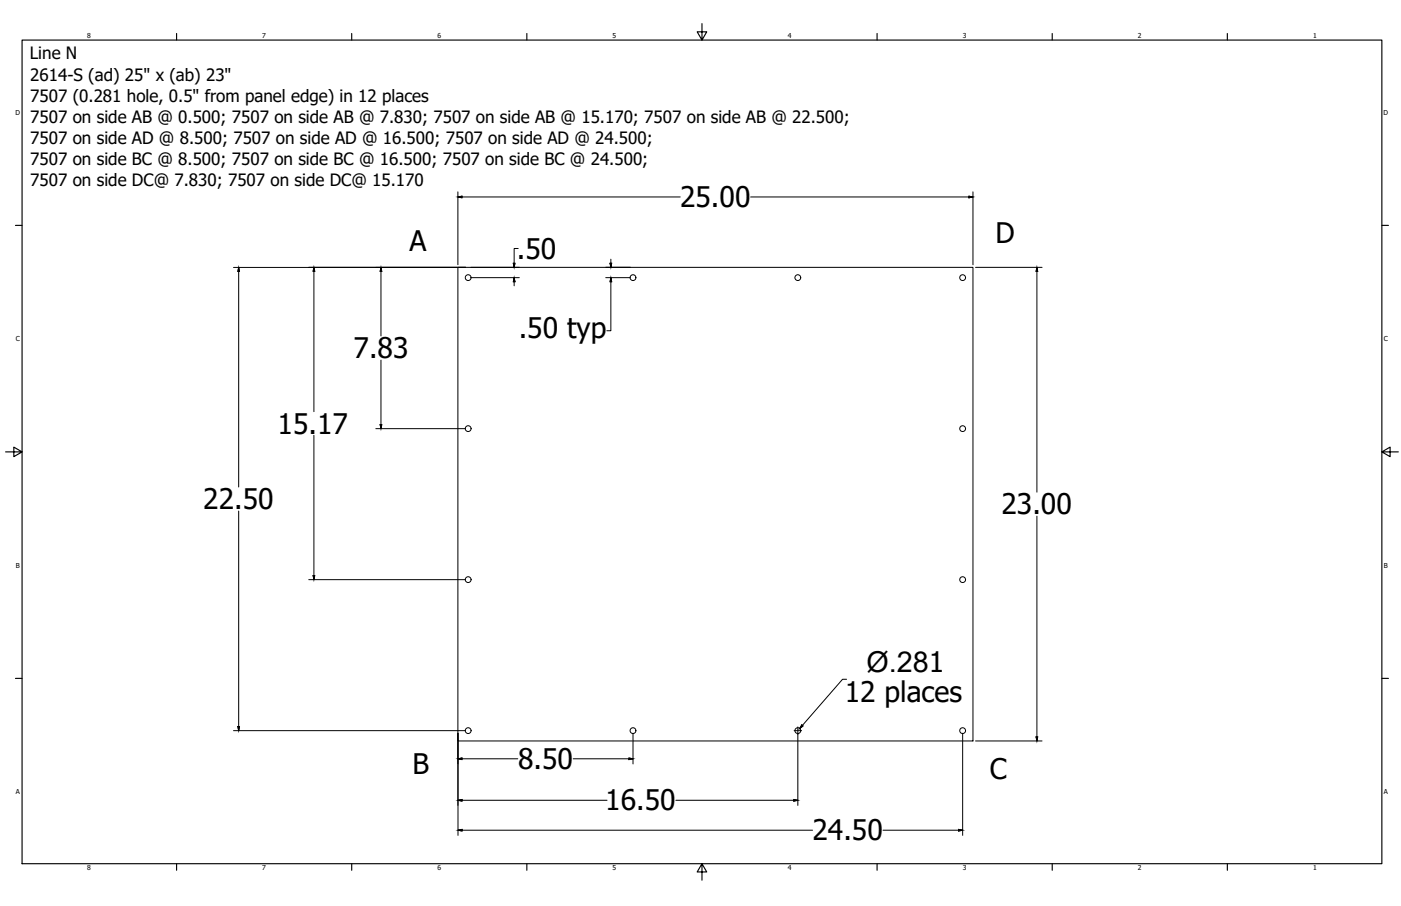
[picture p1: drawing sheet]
<svg xmlns="http://www.w3.org/2000/svg" width="864mm" height="559mm" viewBox="0 0 864 559" stroke-linecap="round" stroke-linejoin="round" font-family="sans-serif">
<!-- layer: Visible (ANSI) -->
<g fill="none" stroke="#000" stroke-width=".62">
<path d="M282 165h318v292h-318z"/>
<circle cx="289" cy="171" r="1.8"/>
<circle cx="390" cy="171" r="1.8"/>
<circle cx="492" cy="171" r="1.8"/>
<circle cx="593" cy="171" r="1.8"/>
<circle cx="289" cy="264" r="1.8"/>
<circle cx="593" cy="264" r="1.8"/>
<circle cx="289" cy="358" r="1.8"/>
<circle cx="593" cy="358" r="1.8"/>
<circle cx="289" cy="451" r="1.8"/>
<circle cx="390" cy="451" r="1.8"/>
<circle cx="492" cy="451" r="1.8"/>
<circle cx="593" cy="451" r="1.8"/>
</g>
<!-- layer: Border (ANSI) -->
<g fill="none" stroke="#000" stroke-width=".7">
<path d="M433 15v10l-3-5h6l-3 5M14 25h838v508h-838zM109 21v4M217 21v4M325 21v4M541 21v4M649 21v4M757 21v4M10 139h4M852 139h4M3 279h11l-5-3v6l5-3M852 279l5 3v-6l-5 3h10"/>
<path d="M10 418h4M852 418h4M109 533v4M217 533v4M325 533v4M433 533l3 5h-6l3-5v10M541 533v4M649 533v4M757 533v4"/>
</g>
<!-- layer: 0 -->
<g fill="none" stroke="#000" stroke-width=".62">
<path d="M282 118v45M600 118v45M282 121h3v1zM282 121h137M463 121h137M597 121h3l-3 1zM319 153h-2v12M377 160v5M144 165h143M147 165l1 2h-1zM147 165v135M190 165h97"/>
<path d="M193 165l1 2h-1zM193 165v89M235 165v2h-1zM235 165v42M290 171h30M290 165h30M316 162h1v3zM317 171v3h-1zM317 171v5M373 171h16M373 165h16M376 162h1v3z"/>
<path d="M377 171v33h-3M377 171v3h-1zM601 165h41M639 165l1 2h-1zM639 165v139M235 222v42M193 268v90M232 264h55M234 262h1v2zM147 315v136M639 318v139M190 358h97"/>
<path d="M193 355h1l-1 3zM522 419h-3l-26 30M144 451h143M147 448h1l-1 3zM282 452v45M282 452v63M390 452v19M490 451h4M492 448v49M494 447l1 1-2 1zM593 452v63M601 457h41"/>
<path d="M639 455h1l-1 2zM282 468h3v1zM282 468h37M353 468h37M388 468h2l-2 1zM282 494l3-1v1zM282 494h92M417 494h75M489 493l3 1h-3zM282 512h3v1zM282 512h219M544 512h49"/>
<path d="M591 512h2l-2 1z"/>
</g>
<g fill="#000" stroke="#000" stroke-width=".62">
<path d="M282 121h3v1zM597 121h3l-3 1zM147 165l1 2h-1zM193 165l1 2h-1zM235 165v2h-1zM316 162h1v3zM317 171v3h-1zM376 162h1v3zM377 171v3h-1zM639 165l1 2h-1zM234 262h1v2zM193 355h1l-1 3z"/>
<path d="M147 448h1l-1 3zM494 447l1 1-2 1zM639 455h1l-1 2zM282 468h3v1zM388 468h2l-2 1zM282 494l3-1v1zM489 493l3 1h-3zM282 512h3v1zM591 512h2l-2 1z"/>
</g>
<text font-size="17.7" x="534" y="414">Ø.281</text>
<g font-size="17.5">
<text x="419" y="128">25.00</text>
<text x="614" y="150">D</text>
<text x="252" y="155">A</text>
<text x="319" y="159">.50</text>
<text x="320" y="209">.50 typ</text>
<text x="218" y="221">7.83</text>
<text x="171" y="267">15.17</text>
<text x="125" y="314">22.50</text>
<text x="617" y="317">23.00</text>
<text x="521" y="433">12 places</text>
<text x="254" y="478">B</text>
<text x="319" y="474">8.50</text>
<text x="610" y="480">C</text>
<text x="373" y="500">16.50</text>
<text x="501" y="518">24.50</text>
</g>
<g font-size="10.5">
<text x="18" y="37">Line N</text>
<text x="19" y="50">2614-S (ad) 25&quot; x (ab) 23&quot;</text>
<text x="19" y="63">7507 (0.281 hole, 0.5&quot; from panel edge) in 12 places</text>
<text x="19" y="76">7507 on side AB @ 0.500; 7507 on side AB @ 7.830; 7507 on side AB @ 15.170; 7507 on side AB @ 22.500;</text>
<text x="19" y="89">7507 on side AD @ 8.500; 7507 on side AD @ 16.500; 7507 on side AD @ 24.500;</text>
<text x="19" y="102">7507 on side BC @ 8.500; 7507 on side BC @ 16.500; 7507 on side BC @ 24.500;</text>
<text x="19" y="115">7507 on side DC@ 7.830; 7507 on side DC@ 15.170</text>
</g>
<g font-size="4.2">
<text x="54" y="24">8</text>
<text x="162" y="24">7</text>
<text x="270" y="24">6</text>
<text x="378" y="24">5</text>
<text x="486" y="24">4</text>
<text x="593" y="24">3</text>
<text x="701" y="24">2</text>
<text x="809" y="24">1</text>
<text x="10" y="71">D</text>
<text x="853" y="71">D</text>
<text x="10" y="210">C</text>
<text x="853" y="210">C</text>
<text x="10" y="350">B</text>
<text x="853" y="350">B</text>
<text x="10" y="490">A</text>
<text x="853" y="490">A</text>
<text x="54" y="537">8</text>
<text x="162" y="537">7</text>
<text x="270" y="537">6</text>
<text x="378" y="537">5</text>
<text x="486" y="537">4</text>
<text x="593" y="537">3</text>
<text x="701" y="537">2</text>
<text x="809" y="537">1</text>
</g>
</svg>
